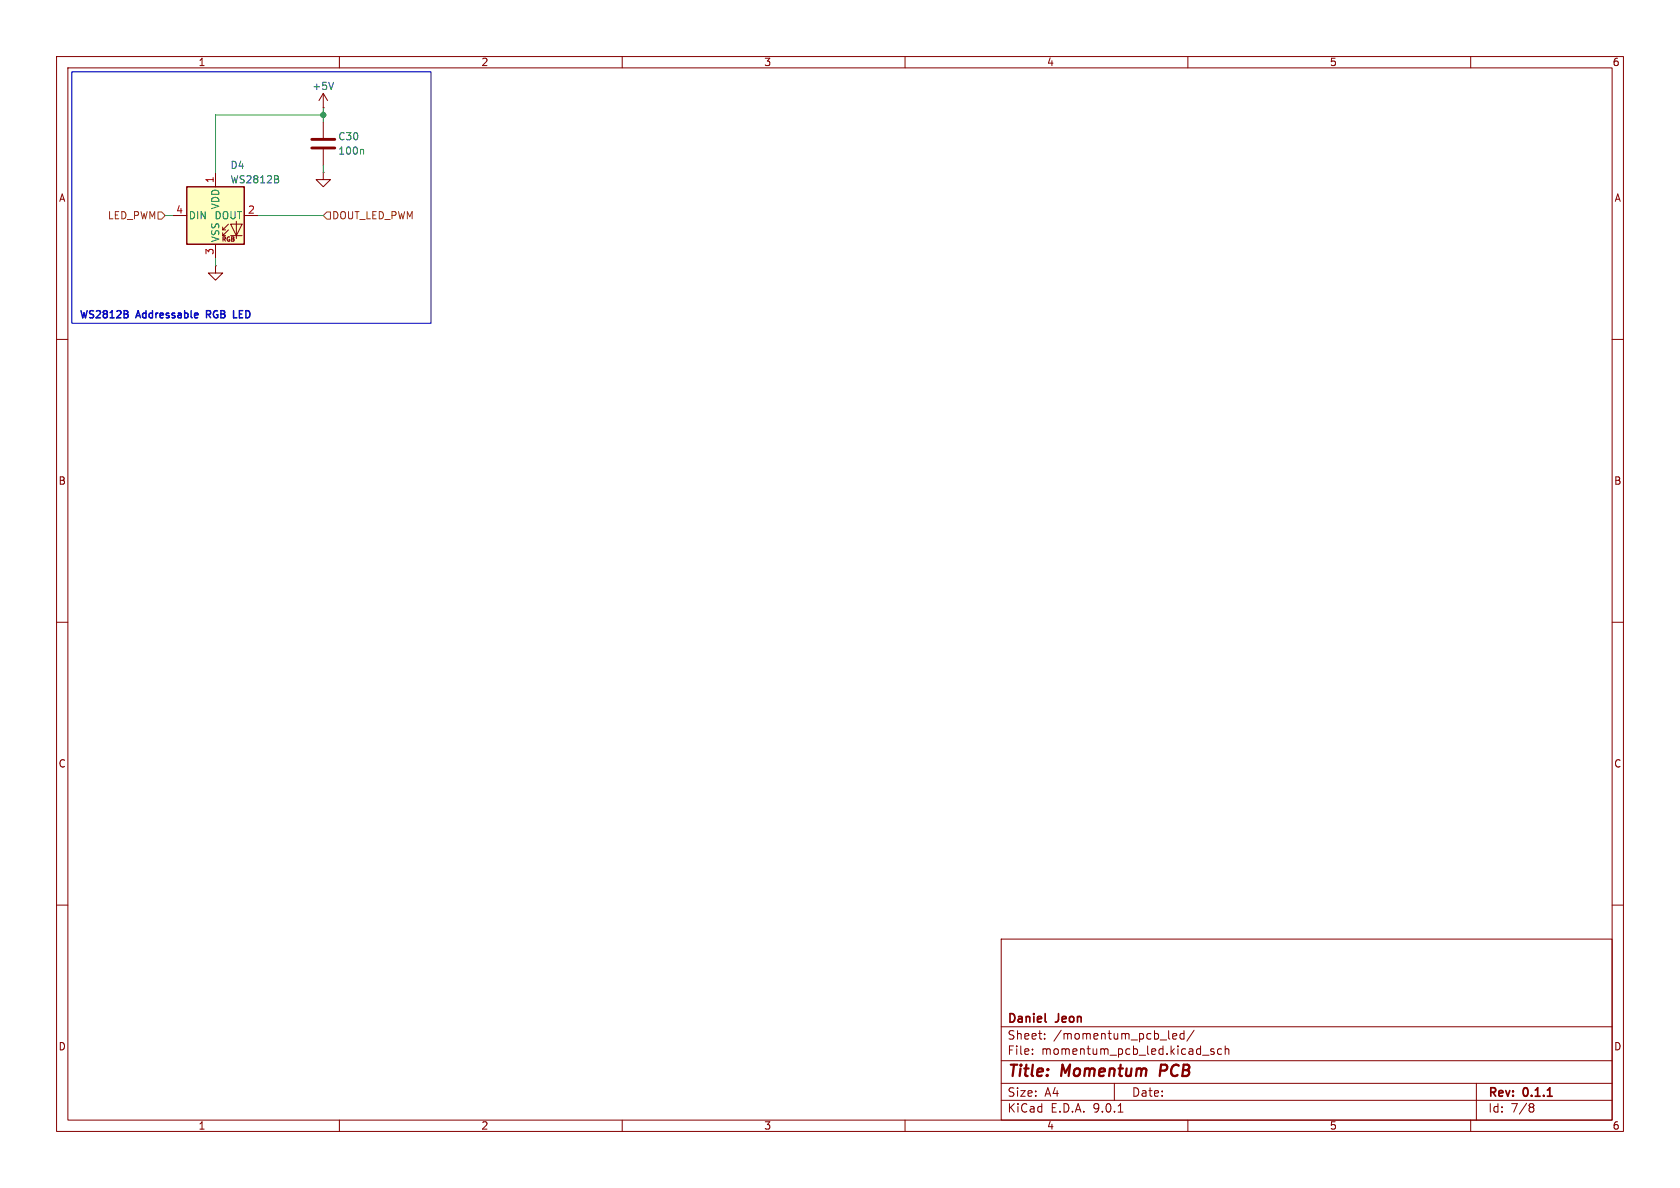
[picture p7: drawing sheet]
<svg xmlns="http://www.w3.org/2000/svg" width="297mm" height="210mm" viewBox="0 0 297 210" stroke-linecap="round" stroke-linejoin="round" font-family="sans-serif">
<g fill="none" stroke="#840000" stroke-width=".18">
<path d="M10 10h277v190h-277zM12 12h273v186h-273zM57.1 19.1h.1M57.1 16.5l-.7 1.3M57.1 16.5l.8 1.3M57.1 16.5v2.6M60 10v2M110 10v2M160 10v2M210 10v2M260 10v2M57.1 30.5v1.3h1.3l-1.3 1.2-1.2-1.2h1.2"/>
<path d="M57.1 30.5h.1M57.1 21.6v2.8M57.1 26.4v2.8M10 60h2M285 60h2M10 110h2M285 110h2M10 160h2M177 166h108v32h-108zM285 160h2M60 198v2M110 198v2"/>
<path d="M160 198v2M177 194.5h108M177 191.5h108M177 187.5h108M177 181.5h108M182.5 186.3v.1M182.5 185.5v.1M184.7 183.6v.1M184.7 182.8v.1M197 191.5v3M197.7 196.6h.8M207.3 183.2l.7-.1v-.3l-.5-.1-.2 .2 .1 .7h.6"/>
<path d="M209.3 182.8l-.4-.1-.3 .3v.4l.1 .2h.6M209.3 182.2v1.5M210 198v2M211.1 182.1l-1.3 2M212.6 186.5h1.1M214.6 185.5l-.4-.1-.2 .2 .1 .2 .5 .2v.3h-.6M216 185.5l-.5-.1-.3 .3v.4l.2 .2h.6M216.6 185.5l.2-.1 .4 .1v.9M216.6 184.9v1.5M260 198v2M261 191.5v6.5M270.6 195.1l.4 .1 .2 .2-.3 .3"/>
<path d="M270.6 195.7h.3M270.9 195.7l.2 .2 .1 .4-.2 .2-.4 .1"/>
</g>
<path d="M184.8 180.6l.2 .1M273.6 193.8h.8" fill="none" stroke="#840000" stroke-width=".3"/>
<path d="M205.3 188.2l-.3 2" fill="none" stroke="#840000" stroke-width=".4"/>
<path d="M59 14.5l-.5 1.3M64.1 26.4l.2 .2v.6" fill="none" stroke="#006464" stroke-width=".18"/>
<path d="M55.1 24.6h4.1M55.1 26.2h4.1" fill="none" stroke="#840000" stroke-width=".51"/>
<path d="M33 33h10.2v10.2h-10.2z" fill="#ffffc2"/>
<g fill="none" stroke="#840000" stroke-width=".18">
<path d="M30.5 38.1h2.5M38.1 30.5v2.5M40.4 39.6l-1 1v-.5M40.8 39.6h2l-1 2.1zM41.8 39.1v3.1M43.2 38.1h2.5M38.1 47v1.3h1.3l-1.3 1.2-1.3-1.2h1.3M38.1 47h.1M38.1 43.2v2.5M39.4 40.6h.5M39.4 41.7h.5M40.4 40.6l-1 1.1v-.6"/>
<path d="M40.8 41.7h2"/>
</g>
<path d="M33 33h10.2v10.2h-10.2z" fill="none" stroke="#840000" stroke-width=".25"/>
<path d="M49.2 31.7l.1 .2-.1 .4M49.2 31.2v.3" fill="none" stroke="#006464" stroke-width=".18"/>
<path d="M27.9 37.5h.7l.6 .6-.6 .6h-.7zM57.8 37.5h.6v1.2h-.6l-.7-.6z" fill="none" stroke="#725600" stroke-width=".18"/>
<path d="M57.1 19.1v2.5M29.2 38.1h1.3M45.7 38.1h11.4M57.1 20.3h-19v10.2M57.1 29.2v1.3M38.1 45.7v1.3" fill="none" stroke="#009600" stroke-width=".18"/>
<g fill="none" stroke="#0000c2" stroke-width=".25">
<path d="M14.3 54.9l.3 1.3M15.4 54.9l-.3 1.3M16.6 55l-.5-.1-.2 .1M17 55l.2-.1 .5 .1M18.3 55l.2-.1 .4 .1M19.7 55.1l.1-.2v1.3M20.7 55l.1-.1 .5 .1M22.5 55.4l.1-.2-.1-.2-.6-.1v1.3M22.5 55.6l.2 .2-.2 .3M24 56.2l.4-1.3 .4 1.3M25.8 54.9v1.3M27 54.9v1.3"/>
<path d="M32.6 54.9v1.3M33.8 54.9v1.1M36.5 55.6h.5M37.2 55l-.7-.1v1.3M38.4 55l-.3-.1-.3 .2M39.7 55l-.6-.1v1.3M41.3 54.9v1.3h.6M42.9 54.9h-.6v1.3M44.1 55.1l-.6-.2v1.3"/>
</g>
<path d="M12.7 12.7h63.5v44.5h-63.5z" fill="none" stroke="#0000c2" stroke-width=".18"/>
<circle cx="57.1" cy="20.3" r=".46" fill="#009600" stroke="#009600" stroke-width=".18"/>
<g font-size="2.8" fill="#840000">
<text x="178" y="190.9">Title:</text>
<text x="187.7" y="190.9">Momentum</text>
<text x="205.9" y="190.9">PCB</text>
</g>
<g font-size="2.1" fill="#840000">
<text x="178" y="184">Sheet:</text>
<text x="178" y="181.2">Daniel</text>
<text x="186.2" y="184">/momentum_pcb_led/</text>
<text x="186.7" y="181.2">Jeon</text>
<text x="178" y="186.7">File:</text>
<text x="184.1" y="186.7">momentum_pcb_led.kicad_sch</text>
<text x="178" y="196.9">KiCad</text>
<text x="178" y="194.1">Size:</text>
<text x="184.7" y="194.1">A4</text>
<text x="185.7" y="196.9">E.D.A.</text>
<text x="193.3" y="196.9">9.0.1</text>
<text x="200" y="194.1">Date:</text>
<text x="263" y="194.3">Rev:</text>
<text x="263" y="196.9">Id:</text>
<text x="267.1" y="196.9">7/8</text>
<text x="269.4" y="194.3">0.1.1</text>
</g>
<g font-size="1.8" fill="#840000">
<text x="35" y="11.9">1</text>
<text x="85" y="11.9">2</text>
<text x="135" y="11.9">3</text>
<text x="185" y="11.9">4</text>
<text x="235" y="11.9">5</text>
<text x="285" y="11.9">6</text>
<text x="10.3" y="35.9">A</text>
<text x="285.3" y="35.9">A</text>
<text x="10.3" y="85.9">B</text>
<text x="285.3" y="85.9">B</text>
<text x="10.3" y="135.9">C</text>
<text x="285.3" y="135.9">C</text>
<text x="10.3" y="185.9">D</text>
<text x="285.3" y="185.9">D</text>
<text x="35" y="199.9">1</text>
<text x="85" y="199.9">2</text>
<text x="135" y="199.9">3</text>
<text x="185" y="199.9">4</text>
<text x="235" y="199.9">5</text>
<text x="285" y="199.9">6</text>
</g>
<g font-size="1.8" fill="#006464">
<text x="55.1" y="16.1">+5V</text>
<text x="59.7" y="27.5">100n</text>
<text x="59.7" y="25">C30</text>
<text x="40.6" y="30.1">D4</text>
<text x="40.6" y="32.6">WS2812B</text>
<text x="33.3" y="39">DIN</text>
<text x="37.8" y="39">DOUT</text>
<text x="39" y="37.1" transform="rotate(-90 39 37.1)">VDD</text>
<text x="39" y="42.9" transform="rotate(-90 39 42.9)">VSS</text>
</g>
<g font-size="1.8" fill="#a90000">
<text x="37.8" y="32.5" transform="rotate(-90 37.8 32.5)">1</text>
<text x="31" y="37.8">4</text>
<text x="43.7" y="37.8">2</text>
<text x="37.8" y="45.2" transform="rotate(-90 37.8 45.2)">3</text>
</g>
<g font-size="1.8" fill="#725600">
<text x="19" y="39">LED_PWM</text>
<text x="58.6" y="39">DOUT_LED_PWM</text>
</g>
<g font-size="1.8" fill="#0000c2">
<text x="14" y="56.9">WS2812B</text>
<text x="24.2" y="56.9">Addressable</text>
<text x="37.1" y="56.9">RGB</text>
<text x="42.3" y="56.9">LED</text>
</g>
<text font-size="1.1" fill="#840000" x="39.1" y="42.9">RGB</text>
</svg>
